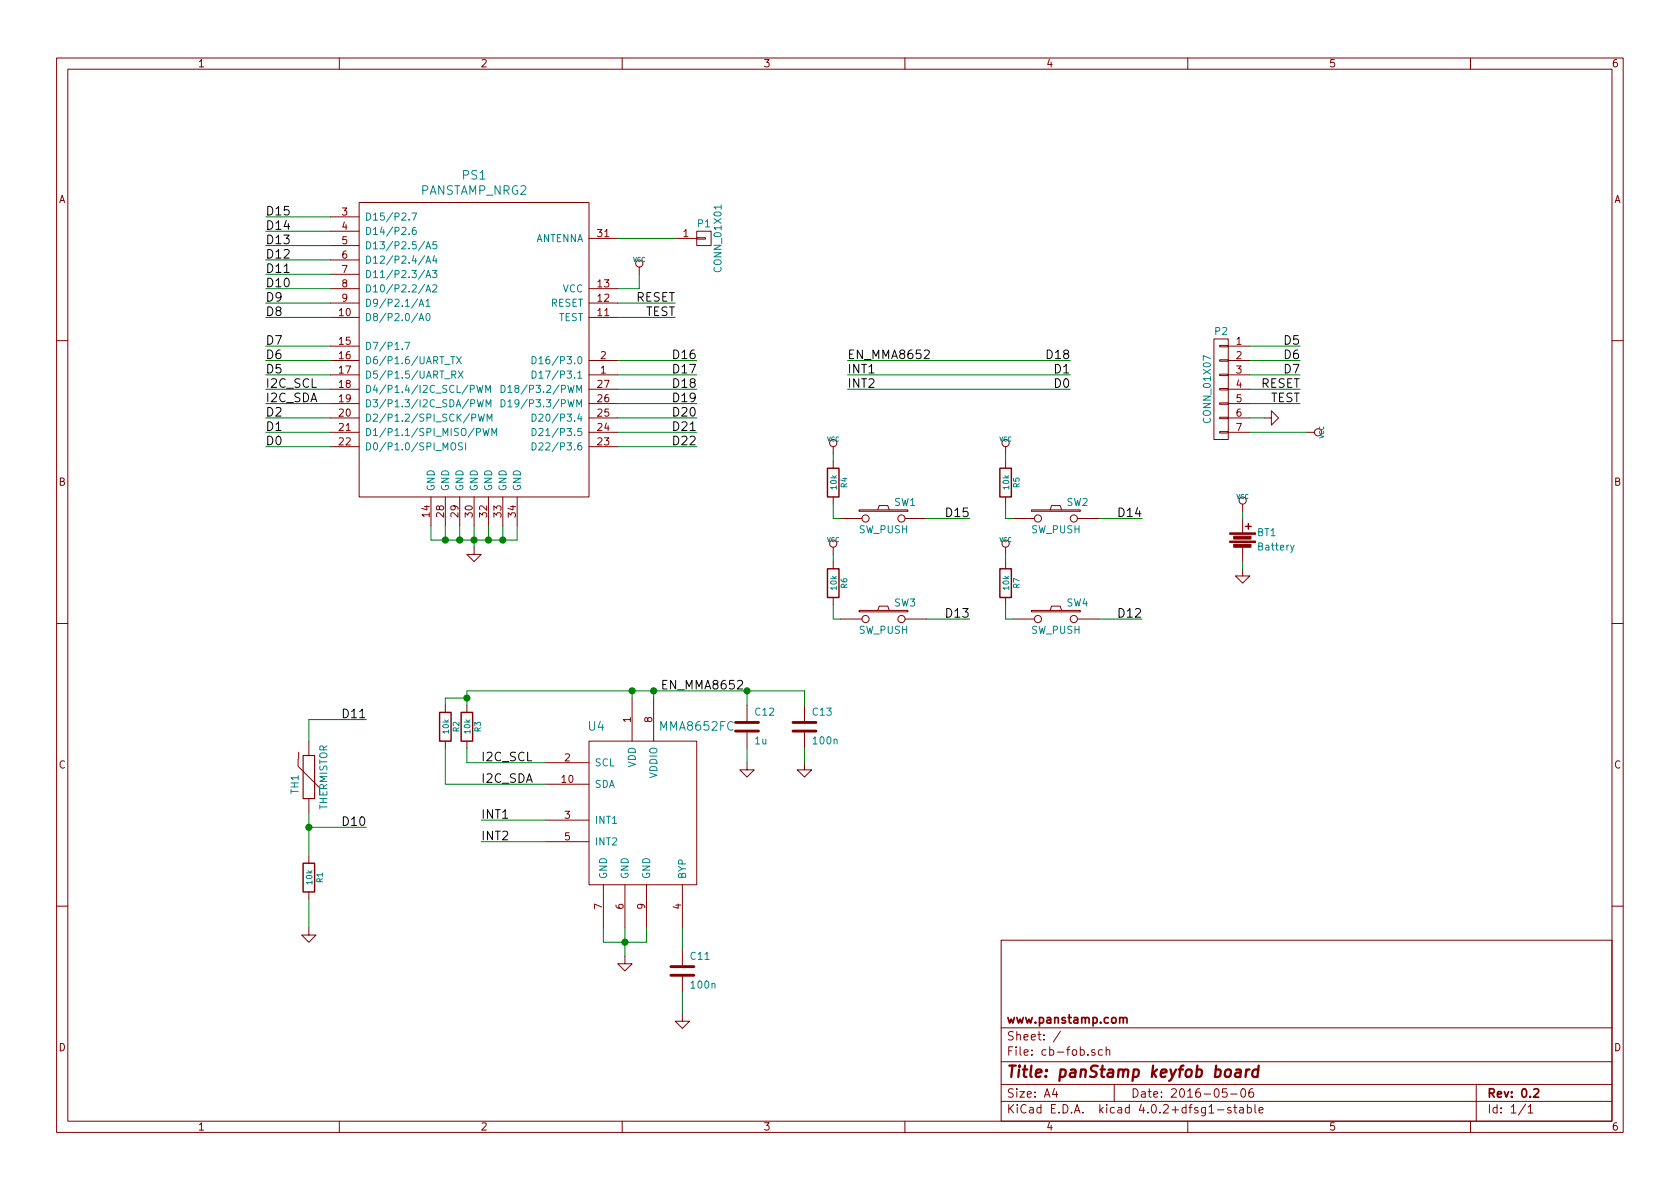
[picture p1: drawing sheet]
EESchema Schematic File Version 2
LIBS:power
LIBS:device
LIBS:transistors
LIBS:conn
LIBS:linear
LIBS:regul
LIBS:74xx
LIBS:cmos4000
LIBS:adc-dac
LIBS:memory
LIBS:xilinx
LIBS:microcontrollers
LIBS:dsp
LIBS:microchip
LIBS:analog_switches
LIBS:motorola
LIBS:texas
LIBS:intel
LIBS:audio
LIBS:interface
LIBS:digital-audio
LIBS:philips
LIBS:display
LIBS:cypress
LIBS:siliconi
LIBS:opto
LIBS:atmel
LIBS:contrib
LIBS:valves
LIBS:cb-fob-cache
EELAYER 25 0
EELAYER END
$Descr A4 11693 8268
encoding utf-8
Sheet 1 1
Title "panStamp keyfob board"
Date "2016-05-06"
Rev "0.2"
Comp "www.panstamp.com"
Comment1 ""
Comment2 ""
Comment3 ""
Comment4 ""
$EndDescr
$Comp
L PANSTAMP_NRG2-RESCUE-cb-fob PS1
U 1 1
P 3300 2400
F 0 "PS1" H 3300 3587 60  0000 C CNN
F 1 "PANSTAMP_NRG2" H 3300 3481 60  0000 C CNN
F 2 "mysmd:PANSTAMP_2" H 3300 3481 60  0001 C CNN
F 3 "" H 3350 2800 60  0000 C CNN
	1    3300 2400
	1    0    0    -1  
$EndComp
$Comp
L VCC #PWR01
U 1 1
P 4450 1900
F 0 "#PWR01" H 4450 2000 30  0001 C CNN
F 1 "VCC" H 4450 2000 30  0000 C CNN
F 2 "" H 4450 1900 60  0001 C CNN
F 3 "" H 4450 1900 60  0001 C CNN
	1    4450 1900
	1    0    0    -1  
$EndComp
$Comp
L GND #PWR02
U 1 1
P 3300 3800
F 0 "#PWR02" H 3300 3800 30  0001 C CNN
F 1 "GND" H 3300 3730 30  0001 C CNN
F 2 "" H 3300 3800 60  0001 C CNN
F 3 "" H 3300 3800 60  0001 C CNN
	1    3300 3800
	1    0    0    -1  
$EndComp
Text Label 4700 2100 2    60   ~ 0
RESET
Text Label 4700 2200 2    60   ~ 0
TEST
Text Label 1850 1700 0    60   ~ 0
D13
Text Label 1850 2500 0    60   ~ 0
D6
Text Label 1850 2600 0    60   ~ 0
D5
Text Label 1850 2800 0    60   ~ 0
I2C_SDA
$Comp
L THERMISTOR TH1
U 1 1
P 2150 5400
F 0 "TH1" V 2250 5450 50  0000 C CNN
F 1 "THERMISTOR" V 2050 5400 50  0000 C CNN
F 2 "mysmd:SM0603S" H 2150 5400 60  0001 C CNN
F 3 "" H 2150 5400 60  0000 C CNN
	1    2150 5400
	-1   0    0    1   
$EndComp
$Comp
L R R1
U 1 1
P 2150 6100
F 0 "R1" V 2230 6100 40  0000 C CNN
F 1 "10k" V 2157 6101 40  0000 C CNN
F 2 "mysmd:SM0603S" V 2080 6100 30  0001 C CNN
F 3 "" H 2150 6100 30  0001 C CNN
	1    2150 6100
	1    0    0    -1  
$EndComp
$Comp
L GND #PWR03
U 1 1
P 2150 6450
F 0 "#PWR03" H 2150 6450 30  0001 C CNN
F 1 "GND" H 2150 6380 30  0001 C CNN
F 2 "" H 2150 6450 60  0001 C CNN
F 3 "" H 2150 6450 60  0001 C CNN
	1    2150 6450
	1    0    0    -1  
$EndComp
Text Label 2550 5750 2    60   ~ 0
D10
Text Label 2550 5000 2    60   ~ 0
D11
Text Label 1850 2700 0    60   ~ 0
I2C_SCL
Text Label 1850 3100 0    60   ~ 0
D0
Text Label 1850 2900 0    60   ~ 0
D2
Text Label 1850 3000 0    60   ~ 0
D1
Text Label 1850 2400 0    60   ~ 0
D7
Text Label 1850 2200 0    60   ~ 0
D8
Text Label 1850 2100 0    60   ~ 0
D9
Text Label 1850 2000 0    60   ~ 0
D10
Text Label 1850 1900 0    60   ~ 0
D11
Text Label 1850 1800 0    60   ~ 0
D12
Text Label 1850 1600 0    60   ~ 0
D14
$Comp
L CONN_01X07 P2
U 1 1
P 8500 2700
F 0 "P2" H 8500 3100 50  0000 C CNN
F 1 "CONN_01X07" V 8600 2700 50  0000 C CNN
F 2 "Pin_Headers:Pin_Header_Straight_1x07" H 8500 2700 60  0001 C CNN
F 3 "" H 8500 2700 60  0000 C CNN
	1    8500 2700
	-1   0    0    -1  
$EndComp
Text Label 9050 2800 2    60   ~ 0
TEST
Text Label 9050 2700 2    60   ~ 0
RESET
$Comp
L VCC #PWR04
U 1 1
P 9100 3000
F 0 "#PWR04" H 9100 3100 30  0001 C CNN
F 1 "VCC" H 9100 3100 30  0000 C CNN
F 2 "" H 9100 3000 60  0001 C CNN
F 3 "" H 9100 3000 60  0001 C CNN
	1    9100 3000
	0    1    1    0   
$EndComp
Text Label 9050 2400 2    60   ~ 0
D5
Text Label 9050 2500 2    60   ~ 0
D6
Text Label 9050 2600 2    60   ~ 0
D7
$Comp
L GND #PWR05
U 1 1
P 8800 2900
F 0 "#PWR05" H 8800 2900 30  0001 C CNN
F 1 "GND" H 8800 2830 30  0001 C CNN
F 2 "" H 8800 2900 60  0001 C CNN
F 3 "" H 8800 2900 60  0001 C CNN
	1    8800 2900
	0    -1   -1   0   
$EndComp
$Comp
L MMA8652FC U4
U 1 1
P 4500 5650
F 0 "U4" H 4150 6250 60  0000 C CNN
F 1 "MMA8652FC" H 4850 6250 60  0000 C CNN
F 2 "mysmd:DFN-10" H 4650 5950 60  0001 C CNN
F 3 "" H 4650 5950 60  0000 C CNN
	1    4500 5650
	1    0    0    -1  
$EndComp
$Comp
L GND #PWR06
U 1 1
P 4350 6650
F 0 "#PWR06" H 4350 6650 30  0001 C CNN
F 1 "GND" H 4350 6580 30  0001 C CNN
F 2 "" H 4350 6650 60  0001 C CNN
F 3 "" H 4350 6650 60  0001 C CNN
	1    4350 6650
	1    0    0    -1  
$EndComp
$Comp
L C C11
U 1 1
P 4750 6750
F 0 "C11" H 4800 6850 50  0000 L CNN
F 1 "100n" H 4800 6650 50  0000 L CNN
F 2 "mysmd:SM0603S" H 4750 6750 60  0001 C CNN
F 3 "" H 4750 6750 60  0001 C CNN
	1    4750 6750
	1    0    0    -1  
$EndComp
$Comp
L GND #PWR07
U 1 1
P 4750 7050
F 0 "#PWR07" H 4750 7050 30  0001 C CNN
F 1 "GND" H 4750 6980 30  0001 C CNN
F 2 "" H 4750 7050 60  0001 C CNN
F 3 "" H 4750 7050 60  0001 C CNN
	1    4750 7050
	1    0    0    -1  
$EndComp
$Comp
L C C12
U 1 1
P 5200 5050
F 0 "C12" H 5250 5150 50  0000 L CNN
F 1 "1u" H 5250 4950 50  0000 L CNN
F 2 "mysmd:SM0603S" H 5200 5050 60  0001 C CNN
F 3 "" H 5200 5050 60  0001 C CNN
	1    5200 5050
	1    0    0    -1  
$EndComp
$Comp
L GND #PWR08
U 1 1
P 5200 5300
F 0 "#PWR08" H 5200 5300 30  0001 C CNN
F 1 "GND" H 5200 5230 30  0001 C CNN
F 2 "" H 5200 5300 60  0001 C CNN
F 3 "" H 5200 5300 60  0001 C CNN
	1    5200 5300
	1    0    0    -1  
$EndComp
$Comp
L C C13
U 1 1
P 5600 5050
F 0 "C13" H 5650 5150 50  0000 L CNN
F 1 "100n" H 5650 4950 50  0000 L CNN
F 2 "mysmd:SM0603S" H 5600 5050 60  0001 C CNN
F 3 "" H 5600 5050 60  0001 C CNN
	1    5600 5050
	1    0    0    -1  
$EndComp
$Comp
L GND #PWR09
U 1 1
P 5600 5300
F 0 "#PWR09" H 5600 5300 30  0001 C CNN
F 1 "GND" H 5600 5230 30  0001 C CNN
F 2 "" H 5600 5300 60  0001 C CNN
F 3 "" H 5600 5300 60  0001 C CNN
	1    5600 5300
	1    0    0    -1  
$EndComp
Text Label 4850 3100 2    60   ~ 0
D22
Text Label 4850 3000 2    60   ~ 0
D21
Text Label 4850 2900 2    60   ~ 0
D20
Text Label 4850 2800 2    60   ~ 0
D19
Text Label 4850 2700 2    60   ~ 0
D18
Text Label 4850 2600 2    60   ~ 0
D17
Text Label 4850 2500 2    60   ~ 0
D16
Text Label 1850 1500 0    60   ~ 0
D15
Text Label 4600 4800 0    60   ~ 0
EN_MMA8652
Text Label 3350 5300 0    60   ~ 0
I2C_SCL
Text Label 3350 5450 0    60   ~ 0
I2C_SDA
Text Label 3350 5700 0    60   ~ 0
INT1
Text Label 3350 5850 0    60   ~ 0
INT2
Text Label 7450 2500 2    60   ~ 0
D18
Text Label 5900 2500 0    60   ~ 0
EN_MMA8652
Text Label 7450 2600 2    60   ~ 0
D1
Text Label 7450 2700 2    60   ~ 0
D0
Text Label 5900 2600 0    60   ~ 0
INT1
Text Label 5900 2700 0    60   ~ 0
INT2
Wire Wire Line
	4300 2000 4450 2000
Wire Wire Line
	4450 2000 4450 1900
Wire Wire Line
	3000 3650 3000 3750
Wire Wire Line
	3000 3750 3600 3750
Wire Wire Line
	3600 3750 3600 3650
Wire Wire Line
	3300 3650 3300 3800
Connection ~ 3300 3750
Wire Wire Line
	3200 3650 3200 3750
Connection ~ 3200 3750
Wire Wire Line
	3100 3650 3100 3750
Connection ~ 3100 3750
Wire Wire Line
	3400 3650 3400 3750
Connection ~ 3400 3750
Wire Wire Line
	3500 3650 3500 3750
Connection ~ 3500 3750
Wire Wire Line
	4300 2100 4700 2100
Wire Wire Line
	4300 2200 4700 2200
Wire Wire Line
	2300 1700 1850 1700
Wire Wire Line
	2300 1800 1850 1800
Wire Wire Line
	2300 1900 1850 1900
Wire Wire Line
	2300 2000 1850 2000
Wire Wire Line
	2300 2100 1850 2100
Wire Wire Line
	2300 2200 1850 2200
Wire Wire Line
	2300 2400 1850 2400
Wire Wire Line
	2300 2500 1850 2500
Wire Wire Line
	2300 2600 1850 2600
Wire Wire Line
	2300 2700 1850 2700
Wire Wire Line
	2300 2800 1850 2800
Wire Wire Line
	2300 2900 1850 2900
Wire Wire Line
	2300 3000 1850 3000
Wire Wire Line
	2300 3100 1850 3100
Wire Wire Line
	2150 5650 2150 5950
Wire Wire Line
	2150 6250 2150 6450
Wire Wire Line
	2150 5150 2150 5000
Wire Wire Line
	2150 5000 2550 5000
Wire Wire Line
	2150 5750 2550 5750
Connection ~ 2150 5750
Wire Wire Line
	2300 1600 1850 1600
Wire Wire Line
	8700 2400 9050 2400
Wire Wire Line
	8700 2500 9050 2500
Wire Wire Line
	8700 2600 9050 2600
Wire Wire Line
	8700 2800 9050 2800
Wire Wire Line
	8700 2700 9050 2700
Wire Wire Line
	8700 3000 9100 3000
Wire Wire Line
	8700 2900 8800 2900
Wire Wire Line
	4200 6450 4200 6550
Wire Wire Line
	4200 6550 4500 6550
Wire Wire Line
	4500 6550 4500 6450
Wire Wire Line
	4350 6450 4350 6650
Connection ~ 4350 6550
Wire Wire Line
	4750 6450 4750 6600
Wire Wire Line
	4750 6900 4750 7050
Wire Wire Line
	5200 5200 5200 5300
Wire Wire Line
	5200 4800 5200 4900
Wire Wire Line
	5600 5200 5600 5300
Wire Wire Line
	5600 4800 5600 4900
Wire Wire Line
	4550 4800 4550 4850
Wire Wire Line
	3250 5300 3800 5300
Wire Wire Line
	3100 5450 3800 5450
Wire Wire Line
	3800 5700 3350 5700
Wire Wire Line
	3800 5850 3350 5850
Connection ~ 4550 4800
Connection ~ 5200 4800
Wire Wire Line
	3250 4800 5600 4800
Wire Wire Line
	4300 3100 4850 3100
Wire Wire Line
	4300 3000 4850 3000
Wire Wire Line
	4300 2900 4850 2900
Wire Wire Line
	4300 2800 4850 2800
Wire Wire Line
	4300 2700 4850 2700
Wire Wire Line
	4300 2600 4850 2600
Wire Wire Line
	4300 2500 4850 2500
Wire Wire Line
	2300 1500 1850 1500
Wire Wire Line
	4400 4800 4400 4850
Wire Wire Line
	5900 2500 7450 2500
Wire Wire Line
	5900 2600 7450 2600
Wire Wire Line
	5900 2700 7450 2700
$Comp
L R R3
U 1 1
P 3250 5050
F 0 "R3" V 3330 5050 40  0000 C CNN
F 1 "10k" V 3257 5051 40  0000 C CNN
F 2 "mysmd:SM0603S" V 3180 5050 30  0001 C CNN
F 3 "" H 3250 5050 30  0001 C CNN
	1    3250 5050
	1    0    0    -1  
$EndComp
$Comp
L R R2
U 1 1
P 3100 5050
F 0 "R2" V 3180 5050 40  0000 C CNN
F 1 "10k" V 3107 5051 40  0000 C CNN
F 2 "mysmd:SM0603S" V 3030 5050 30  0001 C CNN
F 3 "" H 3100 5050 30  0001 C CNN
	1    3100 5050
	1    0    0    -1  
$EndComp
Wire Wire Line
	3250 5300 3250 5200
Wire Wire Line
	3100 5450 3100 5200
Wire Wire Line
	3100 4900 3100 4850
Wire Wire Line
	3100 4850 3250 4850
Wire Wire Line
	3250 4800 3250 4900
$Comp
L SW_PUSH SW1
U 1 1
P 6150 3600
F 0 "SW1" H 6300 3710 50  0000 C CNN
F 1 "SW_PUSH" H 6150 3520 50  0000 C CNN
F 2 "Buttons_Switches_SMD:SW_SPST_B3SL-1002P" H 6150 3600 50  0001 C CNN
F 3 "" H 6150 3600 50  0000 C CNN
	1    6150 3600
	1    0    0    -1  
$EndComp
$Comp
L R R4
U 1 1
P 5800 3350
F 0 "R4" V 5880 3350 40  0000 C CNN
F 1 "10k" V 5807 3351 40  0000 C CNN
F 2 "mysmd:SM0603S" V 5730 3350 30  0001 C CNN
F 3 "" H 5800 3350 30  0001 C CNN
	1    5800 3350
	1    0    0    -1  
$EndComp
Wire Wire Line
	5850 3600 5800 3600
Wire Wire Line
	5800 3600 5800 3500
$Comp
L VCC #PWR010
U 1 1
P 5800 3150
F 0 "#PWR010" H 5800 3250 30  0001 C CNN
F 1 "VCC" H 5800 3250 30  0000 C CNN
F 2 "" H 5800 3150 60  0001 C CNN
F 3 "" H 5800 3150 60  0001 C CNN
	1    5800 3150
	1    0    0    -1  
$EndComp
Wire Wire Line
	5800 3200 5800 3150
Wire Wire Line
	6450 3600 6750 3600
Text Label 6750 3600 2    60   ~ 0
D15
$Comp
L SW_PUSH SW2
U 1 1
P 7350 3600
F 0 "SW2" H 7500 3710 50  0000 C CNN
F 1 "SW_PUSH" H 7350 3520 50  0000 C CNN
F 2 "Buttons_Switches_SMD:SW_SPST_B3SL-1002P" H 7350 3600 50  0001 C CNN
F 3 "" H 7350 3600 50  0000 C CNN
	1    7350 3600
	1    0    0    -1  
$EndComp
$Comp
L R R5
U 1 1
P 7000 3350
F 0 "R5" V 7080 3350 40  0000 C CNN
F 1 "10k" V 7007 3351 40  0000 C CNN
F 2 "mysmd:SM0603S" V 6930 3350 30  0001 C CNN
F 3 "" H 7000 3350 30  0001 C CNN
	1    7000 3350
	1    0    0    -1  
$EndComp
Wire Wire Line
	7050 3600 7000 3600
Wire Wire Line
	7000 3600 7000 3500
$Comp
L VCC #PWR011
U 1 1
P 7000 3150
F 0 "#PWR011" H 7000 3250 30  0001 C CNN
F 1 "VCC" H 7000 3250 30  0000 C CNN
F 2 "" H 7000 3150 60  0001 C CNN
F 3 "" H 7000 3150 60  0001 C CNN
	1    7000 3150
	1    0    0    -1  
$EndComp
Wire Wire Line
	7000 3200 7000 3150
Wire Wire Line
	7650 3600 7950 3600
Text Label 7950 3600 2    60   ~ 0
D14
$Comp
L Battery BT1
U 1 1
P 8650 3750
F 0 "BT1" H 8750 3800 50  0000 L CNN
F 1 "Battery" H 8750 3700 50  0000 L CNN
F 2 "mysmd:linx_bat-hld-001" V 8650 3790 50  0001 C CNN
F 3 "" V 8650 3790 50  0000 C CNN
	1    8650 3750
	1    0    0    -1  
$EndComp
$Comp
L VCC #PWR012
U 1 1
P 8650 3550
F 0 "#PWR012" H 8650 3650 30  0001 C CNN
F 1 "VCC" H 8650 3650 30  0000 C CNN
F 2 "" H 8650 3550 60  0001 C CNN
F 3 "" H 8650 3550 60  0001 C CNN
	1    8650 3550
	1    0    0    -1  
$EndComp
$Comp
L GND #PWR013
U 1 1
P 8650 3950
F 0 "#PWR013" H 8650 3950 30  0001 C CNN
F 1 "GND" H 8650 3880 30  0001 C CNN
F 2 "" H 8650 3950 60  0001 C CNN
F 3 "" H 8650 3950 60  0001 C CNN
	1    8650 3950
	1    0    0    -1  
$EndComp
Wire Wire Line
	8650 3600 8650 3550
Wire Wire Line
	8650 3950 8650 3900
Connection ~ 3250 4850
Connection ~ 4400 4800
$Comp
L SW_PUSH SW3
U 1 1
P 6150 4300
F 0 "SW3" H 6300 4410 50  0000 C CNN
F 1 "SW_PUSH" H 6150 4220 50  0000 C CNN
F 2 "Buttons_Switches_SMD:SW_SPST_B3SL-1002P" H 6150 4300 50  0001 C CNN
F 3 "" H 6150 4300 50  0000 C CNN
	1    6150 4300
	1    0    0    -1  
$EndComp
$Comp
L R R6
U 1 1
P 5800 4050
F 0 "R6" V 5880 4050 40  0000 C CNN
F 1 "10k" V 5807 4051 40  0000 C CNN
F 2 "mysmd:SM0603S" V 5730 4050 30  0001 C CNN
F 3 "" H 5800 4050 30  0001 C CNN
	1    5800 4050
	1    0    0    -1  
$EndComp
Wire Wire Line
	5850 4300 5800 4300
Wire Wire Line
	5800 4300 5800 4200
$Comp
L VCC #PWR014
U 1 1
P 5800 3850
F 0 "#PWR014" H 5800 3950 30  0001 C CNN
F 1 "VCC" H 5800 3950 30  0000 C CNN
F 2 "" H 5800 3850 60  0001 C CNN
F 3 "" H 5800 3850 60  0001 C CNN
	1    5800 3850
	1    0    0    -1  
$EndComp
Wire Wire Line
	5800 3900 5800 3850
Wire Wire Line
	6450 4300 6750 4300
Text Label 6750 4300 2    60   ~ 0
D13
$Comp
L SW_PUSH SW4
U 1 1
P 7350 4300
F 0 "SW4" H 7500 4410 50  0000 C CNN
F 1 "SW_PUSH" H 7350 4220 50  0000 C CNN
F 2 "Buttons_Switches_SMD:SW_SPST_B3SL-1002P" H 7350 4300 50  0001 C CNN
F 3 "" H 7350 4300 50  0000 C CNN
	1    7350 4300
	1    0    0    -1  
$EndComp
$Comp
L R R7
U 1 1
P 7000 4050
F 0 "R7" V 7080 4050 40  0000 C CNN
F 1 "10k" V 7007 4051 40  0000 C CNN
F 2 "mysmd:SM0603S" V 6930 4050 30  0001 C CNN
F 3 "" H 7000 4050 30  0001 C CNN
	1    7000 4050
	1    0    0    -1  
$EndComp
Wire Wire Line
	7050 4300 7000 4300
Wire Wire Line
	7000 4300 7000 4200
$Comp
L VCC #PWR015
U 1 1
P 7000 3850
F 0 "#PWR015" H 7000 3950 30  0001 C CNN
F 1 "VCC" H 7000 3950 30  0000 C CNN
F 2 "" H 7000 3850 60  0001 C CNN
F 3 "" H 7000 3850 60  0001 C CNN
	1    7000 3850
	1    0    0    -1  
$EndComp
Wire Wire Line
	7000 3900 7000 3850
Wire Wire Line
	7650 4300 7950 4300
Text Label 7950 4300 2    60   ~ 0
D12
Wire Wire Line
	4300 1650 4700 1650
$Comp
L CONN_01X01 P1
U 1 1
P 4900 1650
F 0 "P1" H 4900 1750 50  0000 C CNN
F 1 "CONN_01X01" V 5000 1650 50  0000 C CNN
F 2 "Pin_Headers:Pin_Header_Straight_1x01" H 4900 1650 50  0001 C CNN
F 3 "" H 4900 1650 50  0000 C CNN
	1    4900 1650
	1    0    0    -1  
$EndComp
$EndSCHEMATC
